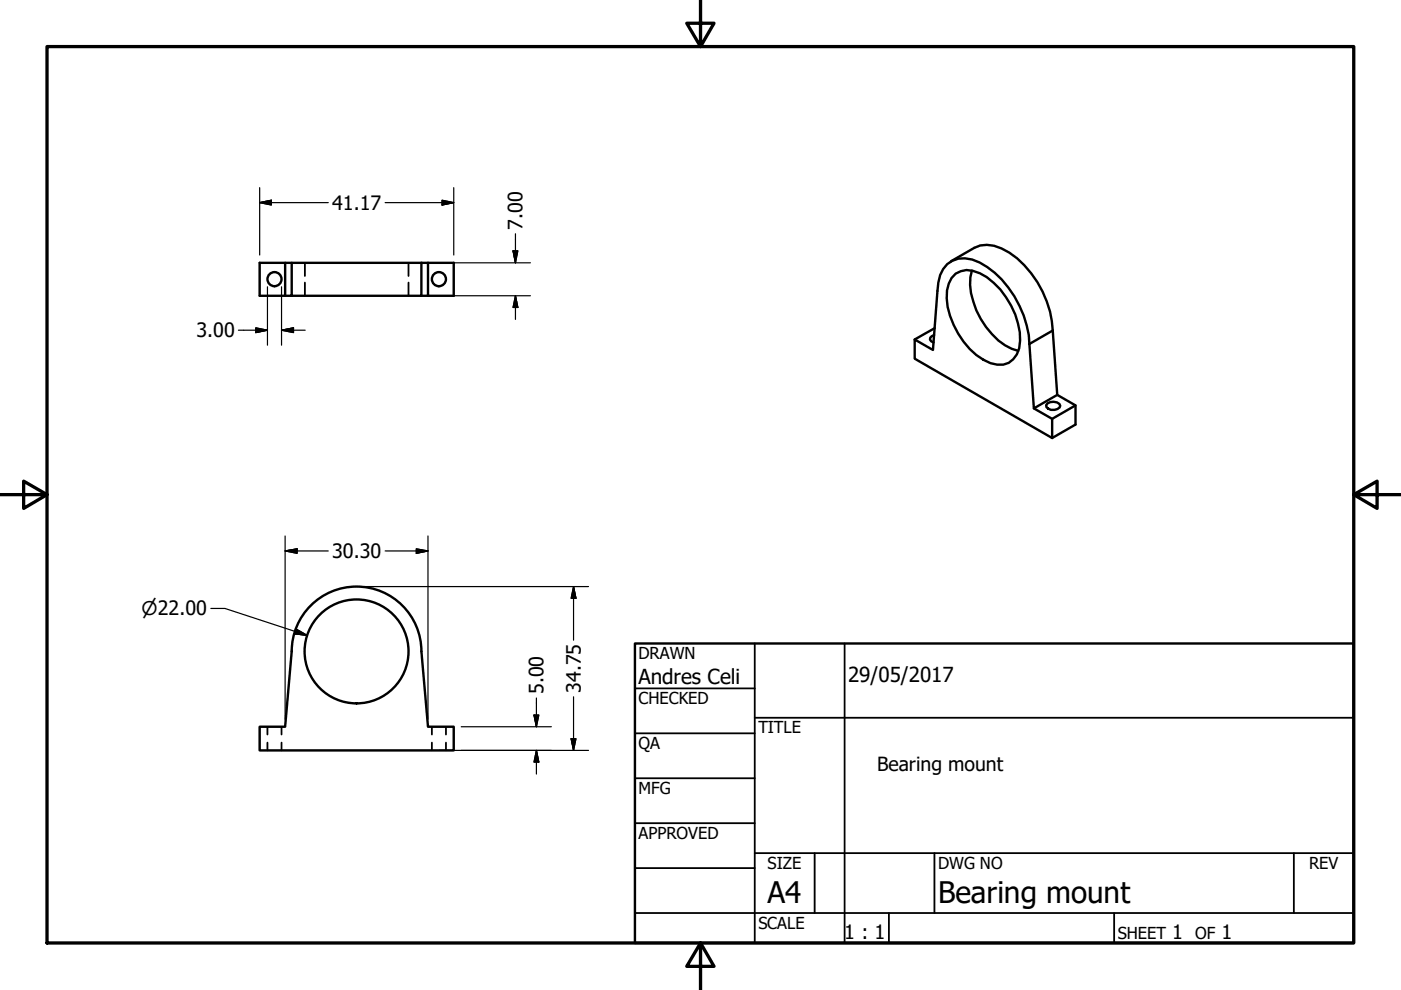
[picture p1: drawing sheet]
<svg xmlns="http://www.w3.org/2000/svg" width="297mm" height="210mm" viewBox="0 0 297 210" stroke-linecap="round" stroke-linejoin="round" font-family="sans-serif">
<!-- layer: Visible (ANSI) -->
<g fill="none" stroke="#000" stroke-width=".51">
<path d="M60.5 55.7h-5.4v7h6.7v-7h27.5v7h-27.5M61.8 55.7h-1.3v7M89.3 55.7h1.4v7M90.7 55.7h5.5v7h-6.9M200.9 56a5.8 5.8 0 0 1 6.8-.3 21.3 21.3 0 0 1 10.5 17.2l1 13.7 3.9 2.2v4.1l-29.2-16.9v-4l3.9 2.2 1-12.5a7.7 7.7 0 0 1 2.1-5.7zM201.6 55.4l5-2.9a6.3 6.3 0 0 1 5.7 .2 19.9 19.9 0 0 1 9.6 11.2l.7 2.2 .6 4M202.6 58a4.8 4.8 0 0 1 5.2-.1 16.9 16.9 0 0 1 8.5 14.3 4.9 4.9 0 0 1-3.6 5.1 7.7 7.7 0 0 1-5.7-2 17.9 17.9 0 0 1-6.3-12 6.2 6.2 0 0 1 1.9-5.3zM206.1 57.4a10.6 10.6 0 0 0 .3 6.6 16.4 16.4 0 0 0 8.1 9.9l1.4 .5M198.1 71l-.9 .6v.4l.2 .4 .5 .2M198.2 69.6l-4.3 2.4M223.2 70.1l1 13.6-5 2.9M223.2 70.1l-5 2.8"/>
<path d="M222.1 85.5a1.93 1.93 0 0 1 2.7 .5 1.65 1.65 0 0 1-2.6 .6l-.3-.3-.1-.4zM224.2 83.7l3.8 2.3v4l-4.9 2.9M228 86l-4.9 2.8M61.8 138.1a13.7 13.7 0 0 1 13.8-13.7 13.7 13.7 0 0 1 13.7 13.7M61.8 138.1l-1.3 16h-5.4v5h41.1v-5h-5.5l-1.4-16"/>
<circle cx="58.2" cy="59.2" r="1.49"/>
<circle cx="93.1" cy="59.2" r="1.49"/>
<circle cx="75.6" cy="138.1" r="11"/>
</g>
<!-- layer: Hidden (ANSI) -->
<path d="M64.6 55.7v2.8M64.6 59.9v2.8M86.6 55.7v2.8M86.6 59.9v2.8M56.7 154.1v1.6M56.7 157.5v1.6M59.7 154.1v1.6M59.7 157.5v1.6M91.6 154.1v1.6M91.6 157.5v1.6M94.6 154.1v1.6M94.6 157.5v1.6" fill="none" stroke="#000" stroke-width=".38"/>
<!-- layer: Border (ANSI) -->
<path d="M148.5 -.1v10l-2.9-5h5.8l-2.9 5M10 9.9h277v190h-277zM0 104.9h10l-5-2.9v5.8l5-2.9M287 104.9l5 2.9v-5.8l-5 2.9h10M148.5 199.9l2.9 5h-5.8l2.9-5v10" fill="none" stroke="#000" stroke-width=".7"/>
<!-- layer: Title (ANSI) -->
<g fill="none" stroke="#000" stroke-width=".38">
<path d="M160 136.4v63.5M179.1 136.4v63.5M134.6 146h25.4M134.6 155.5h25.4M160 152.2h127M134.6 165h25.4M134.6 174.5h25.4M134.6 193.6h152.4M134.6 184.1h25.4M160 180.9h127M172.7 180.9v12.7M188.5 193.6v6.3"/>
<path d="M198.1 180.9v12.7M236.2 193.6v6.3M274.3 180.9v12.7"/>
</g>
<path d="M134.6 136.4h152.4v63.5h-152.4z" fill="none" stroke="#000" stroke-width=".51"/>
<!-- layer: Dimension (ANSI) -->
<g fill="none" stroke="#000" stroke-width=".25">
<path d="M55.1 39.8v14.3M96.2 39.8v14.3M55.1 43l2.4-.5v1zM55.1 43h14.5M81.7 43h14.5M91 55.7h21.5M93.7 42.5l2.5 .5-2.5 .5zM108.8 53.2h1l-.5 2.5zM109.3 49.6v6.1M50.5 70h6.2M54.2 69.5l2.5 .5-2.5 .5zM56.7 60.8v12.4"/>
<path d="M59.7 70l2.5-.5v1zM59.7 70h5M59.7 60.8v12.4M91 62.7h21.5M109.3 62.7l.5 2.5h-1zM109.3 62.7v5M60.5 116.8l2.5-.4v.9zM60.5 116.8h9.1M60.5 113.6v38.9M81.7 116.8h9M88.3 116.4l2.4 .4-2.4 .5zM90.7 113.6v38.9"/>
<path d="M44.7 129h3l17.5 5.7M62.9 133.4l2.3 1.3-2.6-.3zM77.2 124.4h47.6M121.6 124.4l.5 2.4h-1zM121.6 124.4v11.3M93.2 159.1h31.6M97.8 154.1h19.1M113.2 151.6h1l-.5 2.5zM113.7 159.1l.5 2.5h-1zM113.7 148v6.1M113.7 159.1v5M121.1 156.6h1l-.5 2.5z"/>
<path d="M121.6 147.7v11.4"/>
</g>
<g fill="#000" stroke="#000" stroke-width=".25">
<path d="M55.1 43l2.4-.5zM55.1 43l2.4-.5v1zM93.7 43.5l2.5-.5zM93.7 42.5l2.5 .5-2.5 .5zM108.8 53.2l.5 2.5zM108.8 53.2h1l-.5 2.5zM54.2 70.5l2.5-.5zM54.2 69.5l2.5 .5-2.5 .5zM59.7 70l2.5-.5zM59.7 70l2.5-.5v1zM109.3 62.7l.5 2.5zM109.3 62.7l.5 2.5h-1z"/>
<path d="M60.5 116.8l2.5-.4zM60.5 116.8l2.5-.4v.9zM88.3 117.3l2.4-.5zM88.3 116.4l2.4 .4-2.4 .5zM62.6 134.4l2.6 .3zM62.9 133.4l2.3 1.3-2.6-.3zM121.6 124.4l.5 2.4zM121.6 124.4l.5 2.4h-1zM113.2 151.6l.5 2.5zM113.2 151.6h1l-.5 2.5zM121.1 156.6l.5 2.5zM121.1 156.6h1l-.5 2.5z"/>
<path d="M113.7 159.1l.5 2.5zM113.7 159.1l.5 2.5h-1z"/>
</g>
<g font-size="6.3">
<text x="162.8" y="191.4">A4</text>
<text x="198.9" y="191.5">Bearing mount</text>
</g>
<g font-size="4.4">
<text x="135.4" y="145.1">Andres Celi</text>
<text x="179.8" y="144.5">29/05/2017</text>
</g>
<g font-size="4.2">
<text x="70.4" y="44.5">41.17</text>
<text x="110.8" y="48.7" transform="rotate(-90 110.8 48.7)">7.00</text>
<text x="41.7" y="71.5">3.00</text>
<text x="70.4" y="118.3">30.30</text>
<text x="115.3" y="147.2" transform="rotate(-90 115.3 147.2)">5.00</text>
<text x="123.1" y="146.9" transform="rotate(-90 123.1 146.9)">34.75</text>
<text x="179" y="199.2">1 : 1</text>
<text x="248.5" y="199.1">1</text>
<text x="259" y="199.1">1</text>
</g>
<text font-size="4.1" x="186" y="163.5">Bearing mount</text>
<text font-size="4" x="30" y="130.5">⌀22.00</text>
<g font-size="3.5">
<text x="135.4" y="139.7">DRAWN</text>
<text x="135.4" y="149.3">CHECKED</text>
<text x="160.8" y="155.5">TITLE</text>
<text x="135.4" y="158.8">QA</text>
<text x="135.4" y="168.3">MFG</text>
<text x="135.4" y="177.8">APPROVED</text>
<text x="162.8" y="184.2">SIZE</text>
<text x="198.9" y="184.2">DWG NO</text>
<text x="277.6" y="184.2">REV</text>
<text x="160.8" y="196.9">SCALE</text>
<text x="237" y="199.1">SHEET</text>
<text x="253.4" y="199.1">OF</text>
</g>
</svg>
